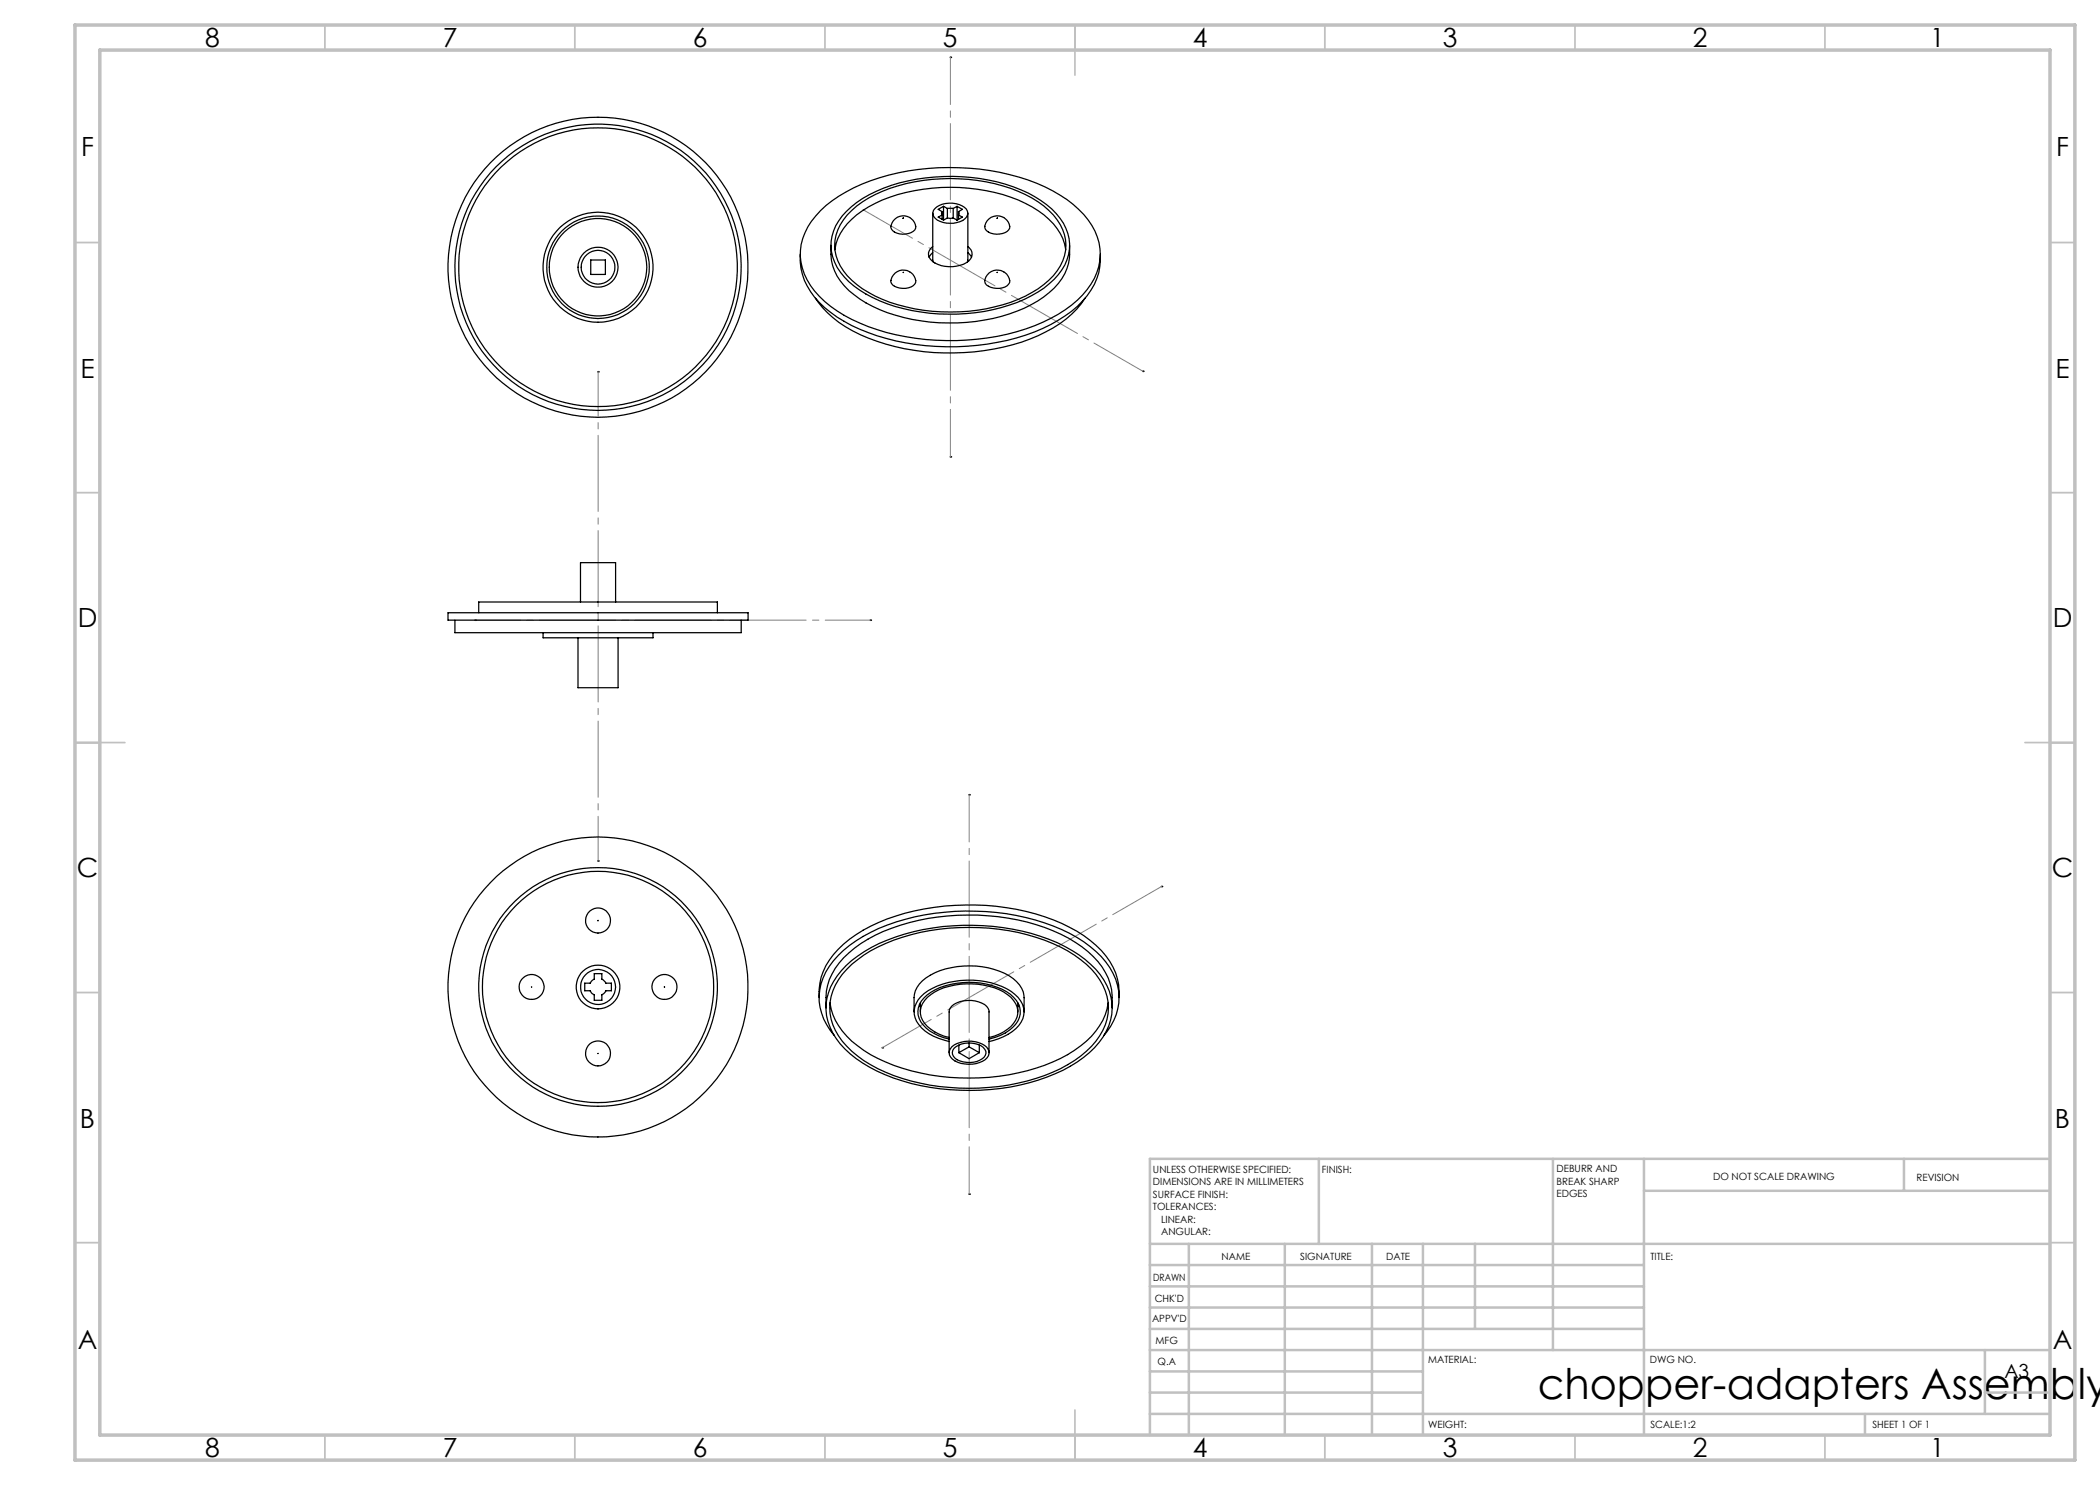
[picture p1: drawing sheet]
<svg xmlns="http://www.w3.org/2000/svg" width="420mm" height="297mm" viewBox="0 0 420 297" stroke-linecap="round" stroke-linejoin="round" font-family="sans-serif">
<path d="M119.4 172.2a.2 .2 0 0 1 .4 0 .2 .2 0 0 1-.4 0zM119.4 74.4a.2 .2 0 0 1 .4 0 .2 .2 0 0 1-.4 0zM94.9 124a.17 .17 0 0 1 .3 0 .17 .17 0 0 1-.3 0zM173.9 124a.17 .17 0 0 1 .3 0 .17 .17 0 0 1-.3 0zM189.9 91.4a.2 .2 0 0 1 .4 0 .2 .2 0 0 1-.4 0zM189.9 11.5a.2 .2 0 0 1 .4 0 .2 .2 0 0 1-.4 0zM172.5 42a.2 .2 0 0 1 .4 0 .2 .2 0 0 1-.4 0zM228.4 74.3a.17 .17 0 0 1 .3 0 .17 .17 0 0 1-.3 0zM193.6 238.8a.2 .2 0 0 1 .4 0 .2 .2 0 0 1-.4 0zM193.6 159a.2 .2 0 0 1 .4 0 .2 .2 0 0 1-.4 0zM176.3 209.5a.17 .17 0 0 1 .3 0 .17 .17 0 0 1-.3 0zM232.1 177.3a.2 .2 0 0 1 .4 0 .2 .2 0 0 1-.4 0z" fill="#000"/>
<g fill="none" stroke="#c0c0c0" stroke-width=".35">
<path d="M65 5v5M115 5v5M165 5v5M215 5v10M265 5v5M315 5v5M365 5v5M15 48.5h5M410 48.5h5M15 98.5h5M410 98.5h5M15 148.5h10"/>
<path d="M405 148.5h10M15 198.5h5M410 198.5h5M15 248.5h5M410 248.5h5M65 287v5M115 287v5M165 287v5M215 282v10M265 287v5M315 287v5M365 287v5"/>
</g>
<g fill="none" stroke="#c0c0c0" stroke-width=".5">
<path d="M263.8 231.8v17M310.6 231.8v38.2M328.8 231.8v55.2M328.8 238.2h81.2M380.8 231.8v6.4M410 231.8h-180v55.2M230 248.8h180M230 257.3h98.8M230 253h98.8M237.8 248.8v38.2M257 248.8v38.2M274.4 248.8v38.2"/>
<path d="M284.6 248.8v38.2M295 248.8v17M230 265.8h98.8M230 261.5h98.8M230 278.5h54.6M230 274.3h54.6M230 270h180M397 278.5h13M397 270v12.8M230 282.8h180M373 282.8v4.2"/>
</g>
<path d="M15 5h400v287h-400zM20 10h390v277h-390z" fill="none" stroke="#c0c0c0" stroke-width=".7"/>
<path d="M119.6 172.2v-97.9" fill="none" stroke="#808080" stroke-width=".2" stroke-dasharray="15.2 1.3 1.3 1.3" stroke-dashoffset="6.3"/>
<path d="M95.1 124h79" fill="none" stroke="#808080" stroke-width=".2" stroke-dasharray="15.2 1.3 1.3 1.3" stroke-dashoffset="6.2"/>
<path d="M190.1 91.3v-79.8M193.8 238.8v-79.9" fill="none" stroke="#808080" stroke-width=".2" stroke-dasharray="15.2 1.3 1.3 1.3" stroke-dashoffset="5.8"/>
<path d="M172.7 42l55.9 32.3M176.5 209.5l55.8-32.2" fill="none" stroke="#808080" stroke-width=".2" stroke-dasharray="15.2 1.3 1.3 1.3" stroke-dashoffset="3.9"/>
<g fill="none" stroke="#000" stroke-width=".25">
<path d="M118.1 52h3v2.9h-3zM160.1 50.8a12.6 12.6 0 0 0 4.8 10.7 34 34 0 0 0 16.3 7.1 48.6 48.6 0 0 0 27.4-2.9 20.9 20.9 0 0 0 10.3-8.8 12.1 12.1 0 0 0 1.2-6.1M163.1 59.7a22.5 22.5 0 0 0 12.3 8.6 46.7 46.7 0 0 0 32.2-1.2 20.9 20.9 0 0 0 9.4-7.4M164.1 42.1a31.6 31.6 0 0 1 15.6-7.5 48.8 48.8 0 0 1 29.3 2.8 20.6 20.6 0 0 1 10 8.8 10.8 10.8 0 0 1-1.6 11.7 27 27 0 0 1-14.1 8.5 49 49 0 0 1-31.3-1.8 21.3 21.3 0 0 1-10.6-8.6 10.8 10.8 0 0 1 1.8-12.8zM166.2 49.1a10.5 10.5 0 0 0 4.6 9.8 29.4 29.4 0 0 0 15.1 5.5 37.1 37.1 0 0 0 20.4-3.5 14.1 14.1 0 0 0 7.1-7.2 10.7 10.7 0 0 0 .5-4.6M167 49.9a10.7 10.7 0 0 1 4.3-6.9 29.9 29.9 0 0 1 16.9-5.5 35.1 35.1 0 0 1 18.2 3.9 13 13 0 0 1 6.5 7.3l.2 1.2M169.3 42.3a26.1 26.1 0 0 1 14-6.5 36.9 36.9 0 0 1 23.6 3.5 13 13 0 0 1 6.9 8.4 9.6 9.6 0 0 1-4 9.1 28 28 0 0 1-14.7 5.7 37.8 37.8 0 0 1-20.6-3 14.9 14.9 0 0 1-7.6-7 8.9 8.9 0 0 1 2.4-10.2zM170.4 42.1a27.2 27.2 0 0 1 16-6.2 35.2 35.2 0 0 1 20 3.7 12.4 12.4 0 0 1 6.7 8.4 9.6 9.6 0 0 1-4.3 8.9 28.6 28.6 0 0 1-15.1 5.4 34.8 34.8 0 0 1-20-3.8 12.2 12.2 0 0 1-6.7-8.4 9.3 9.3 0 0 1 3.4-8zM179 54.6a2.48 2.48 0 0 1 2.7-.4 2.48 2.48 0 0 1 1.4 2.3 3.2 3.2 0 0 1-4.2 .8 1.3 1.3 0 0 1-.2-2.3zM179 43.8a2.45 2.45 0 0 1 2.7-.4 2.45 2.45 0 0 1 1.4 2.2 3.2 3.2 0 0 1-4.2 .8 1.18 1.18 0 0 1-.5-1.8zM180.7 54.5h.1M180.7 43.6h.1"/>
<path d="M186.5 42.6l.1 9.8M186.5 49.3a1.82 1.82 0 0 0-.8 1.8 1.82 1.82 0 0 0 1.3 1.5 6.5 6.5 0 0 0 6.8-.4 1.76 1.76 0 0 0-.2-2.9M186.5 50.5l-.7 .9M187 41.7a4.9 4.9 0 0 1 6.3 .1 1.51 1.51 0 0 1-.8 2.3 5.4 5.4 0 0 1-5.5-.4 1.29 1.29 0 0 1 0-2zM188.4 42.3l-.1 .3 .1 .4-.8 .4 1.1 .6M188.4 42.3v1.6M188.7 41.3l.8 .4M188.7 41.3l-1.1 .6 .8 .4M188.7 41.3v2.7M189.5 41.7h1.1M189.5 43.6h1.1M189.5 43.6l-.8 .4"/>
<path d="M189.5 41.7v1.9M190.6 43.6l.8 .4M190.6 41.7v1.9M191.4 41.3l1.1 .6-.8 .4M191.4 41.3l-.8 .4M191.4 41.3v2.7M191.7 42.3l.1 .3-.1 .4 .8 .4-1.1 .6M191.7 42.3v1.6M193.6 50.5l.7 .9M193.6 42.6l-.1 9.8M197 56.1a1.62 1.62 0 0 0 1.7 1.5 2.95 2.95 0 0 0 3.2-1.1 2.49 2.49 0 0 0-2.2-2.5 2.49 2.49 0 0 0-2.7 2.1M197 45.3a1.68 1.68 0 0 0 1.7 1.5 3.1 3.1 0 0 0 3.2-1.2 2.48 2.48 0 0 0-2.3-2.4 2.48 2.48 0 0 0-2.6 2.1"/>
<path d="M199.4 54.5h.1M199.4 43.6h.1M89.6 122.6h60v1.4h-60zM91 124v2.5h57.2v-2.5M95.7 122.6v-2.2h47.8v2.2M108.6 126.5v1.1h22v-1.1M115.6 127.6v9.9h8v-9.9M116.1 120.4v-7.9h7v7.9M106.3 197.4h.1M118.9 194.7h1.5v1.1l.8 .8h1.1v1.6h-1.1l-.8 .8v1.1h-1.5v-1.1l-.6-.5-.3-.3h-1.1v-1.6h1.1l.9-.8zM119.6 184.1h.1M132.9 197.4h.1"/>
<path d="M163.8 199.5a12.6 12.6 0 0 1 4.9-10.7 34.5 34.5 0 0 1 18.2-7.3 46.8 46.8 0 0 1 27 4 18.8 18.8 0 0 1 9.2 9.1 11.4 11.4 0 0 1 .7 4.9M169.2 193.1a30.4 30.4 0 0 1 15.4-7.2 45.6 45.6 0 0 1 28.4 3.4 18.7 18.7 0 0 1 8.4 7.8 10.3 10.3 0 0 1-1.6 11.4 26.5 26.5 0 0 1-14 8.1 46.3 46.3 0 0 1-30.4-2.4 18.6 18.6 0 0 1-9.4-8.7 10.4 10.4 0 0 1 2.3-11.4zM169.4 193.8a28.8 28.8 0 0 1 14.7-7.3 44.8 44.8 0 0 1 28 2.9 17.6 17.6 0 0 1 9 8.8 10.4 10.4 0 0 1-2.8 11.1 28 28 0 0 1-14.7 7.3 45 45 0 0 1-28-2.9 17.9 17.9 0 0 1-9-8.7 10.4 10.4 0 0 1 2.8-11.2zM119.6 210.7h.1M165.2 201.6a12.1 12.1 0 0 1 4.6-11 31.8 31.8 0 0 1 15.8-6.9 45.6 45.6 0 0 1 26.6 3.2 18.9 18.9 0 0 1 9.5 8.7 12.1 12.1 0 0 1 .7 6M166 200.6a12.3 12.3 0 0 0 5.5 8.6 33.8 33.8 0 0 0 16.4 6.1 42.7 42.7 0 0 0 25.6-4.4 15.6 15.6 0 0 0 7.9-9.1l.3-1.2M166.9 207.1a10.9 10.9 0 0 1-.2-14.9 27.9 27.9 0 0 1 14.3-8.3 48.1 48.1 0 0 1 32.9 2.8 19 19 0 0 1 9.2 9.1 11 11 0 0 1-2.3 11.3M182.8 202.4a7.4 7.4 0 0 1 .6-4.9 10.8 10.8 0 0 1 8.1-4.2 15.8 15.8 0 0 1 11.1 2.4 5 5 0 0 1 2.2 3.8v2.9M183.9 201l.2 .4M184.1 200.6v1.8M189.8 207.5a8.6 8.6 0 0 1-5.3-3.5 3.8 3.8 0 0 1 1.7-5.1 14.9 14.9 0 0 1 13.6-1 5.7 5.7 0 0 1 3.8 4.1 4.6 4.6 0 0 1-2.9 4.4l-.9 .4-2 .7M189.8 210.5v-8.1a2.53 2.53 0 0 1 2.3-2.1 5.8 5.8 0 0 1 5.2 1l.5 .8v8.4"/>
<path d="M189.8 207.8a8 8 0 0 1-6-4.1 4.3 4.3 0 0 1 2.4-5.2 15.5 15.5 0 0 1 15.9 .4 4.1 4.1 0 0 1-.2 7.2 10.6 10.6 0 0 1-4.1 1.7M189.8 208.3a9.5 9.5 0 0 1-6.5-4 4.3 4.3 0 0 1 1.5-5.6 15.9 15.9 0 0 1 12.3-2.4 10.5 10.5 0 0 1 7 3.9 4.2 4.2 0 0 1-.9 5.5 11.9 11.9 0 0 1-5.4 2.6M190.4 209.3a5.8 5.8 0 0 1 6.9 .1 1.7 1.7 0 0 1-.8 2.9 6 6 0 0 1-6-.5 1.58 1.58 0 0 1-.1-2.5zM190.8 209.7a4.8 4.8 0 0 1 5.8-.2 1.32 1.32 0 0 1-.2 2.3 4.9 4.9 0 0 1-5.4-.2 1.35 1.35 0 0 1-.2-1.9zM191.8 210.5l2 1.2 2.1-1.2M191.8 209v1.5M193.8 209.4l-2 1.1M193.8 209.4l2.1 1.1M193.8 208.6v.8M195.9 209v1.5M203.6 200.6v1.8M203.8 201l-.2 .4"/>
<circle cx="119.6" cy="53.4" r="27.9"/>
<circle cx="119.6" cy="53.4" r="11"/>
<circle cx="119.6" cy="53.4" r="9.7"/>
<circle cx="119.6" cy="53.5" r="28.6"/>
<circle cx="119.6" cy="53.4" r="4"/>
<circle cx="119.6" cy="53.4" r="3.4"/>
<circle cx="119.6" cy="53.5" r="30"/>
<circle cx="119.6" cy="53.5" r="10.3"/>
<circle cx="106.3" cy="197.4" r="2.49"/>
<circle cx="119.6" cy="184.1" r="2.5"/>
<circle cx="119.6" cy="197.4" r="23.9"/>
<circle cx="119.6" cy="197.4" r="30"/>
<circle cx="119.6" cy="197.4" r="4.4"/>
<circle cx="119.6" cy="197.4" r="23.1"/>
<circle cx="119.6" cy="197.4" r="3.5"/>
<circle cx="132.9" cy="197.4" r="2.5"/>
<circle cx="119.6" cy="210.7" r="2.5"/>
</g>
<text font-size="8.5" x="307.5" y="279.7">chopper-adapters Assembly</text>
<g font-size="5.3">
<text x="41" y="9.5">8</text>
<text x="88.5" y="9.5">7</text>
<text x="138.5" y="9.5">6</text>
<text x="188.5" y="9.5">5</text>
<text x="238.5" y="9.5">4</text>
<text x="288.5" y="9.5">3</text>
<text x="338.5" y="9.5">2</text>
<text x="386" y="9.5">1</text>
<text x="16.2" y="31.2">F</text>
<text x="411.2" y="31.2">F</text>
<text x="16.1" y="75.5">E</text>
<text x="411.1" y="75.5">E</text>
<text x="15.5" y="125.5">D</text>
<text x="410.5" y="125.5">D</text>
<text x="15.4" y="175.5">C</text>
<text x="410.4" y="175.5">C</text>
<text x="16" y="225.5">B</text>
<text x="411" y="225.5">B</text>
<text x="15.5" y="269.7">A</text>
<text x="410.5" y="269.7">A</text>
<text x="41" y="291.5">8</text>
<text x="88.5" y="291.5">7</text>
<text x="138.5" y="291.5">6</text>
<text x="188.5" y="291.5">5</text>
<text x="238.5" y="291.5">4</text>
<text x="288.5" y="291.5">3</text>
<text x="338.5" y="291.5">2</text>
<text x="386" y="291.5">1</text>
</g>
<text font-size="3.9" x="400.9" y="275.5">A3</text>
<g font-size="2">
<text x="230.6" y="234.6">UNLESS OTHERWISE SPECIFIED:</text>
<text x="230.6" y="237.1">DIMENSIONS ARE IN MILLIMETERS</text>
<text x="230.6" y="239.6">SURFACE FINISH:</text>
<text x="264.4" y="234.6">FINISH:</text>
<text x="311.3" y="234.5">DEBURR AND</text>
<text x="311.3" y="237">BREAK SHARP</text>
<text x="311.3" y="239.5">EDGES</text>
<text x="342.6" y="236">DO NOT SCALE DRAWING</text>
<text x="383.3" y="236.2">REVISION</text>
<text x="230.6" y="242.1">TOLERANCES:</text>
<text x="232.2" y="244.6">LINEAR:</text>
<text x="232.2" y="247.1">ANGULAR:</text>
<text x="244.3" y="252">NAME</text>
<text x="260" y="251.9">SIGNATURE</text>
<text x="277.2" y="251.9">DATE</text>
<text x="330.1" y="251.9">TITLE:</text>
<text x="230.6" y="256.1">DRAWN</text>
<text x="230.9" y="260.3">CHK'D</text>
<text x="230.4" y="264.4">APPV'D</text>
<text x="231.1" y="268.8">MFG</text>
<text x="231.5" y="273">Q.A</text>
<text x="285.6" y="272.5">MATERIAL:</text>
<text x="330" y="272.5">DWG NO.</text>
<text x="285.6" y="285.5">WEIGHT:</text>
<text x="330.1" y="285.6">SCALE:1:2</text>
<text x="374.5" y="285.6">SHEET 1 OF 1</text>
</g>
</svg>
